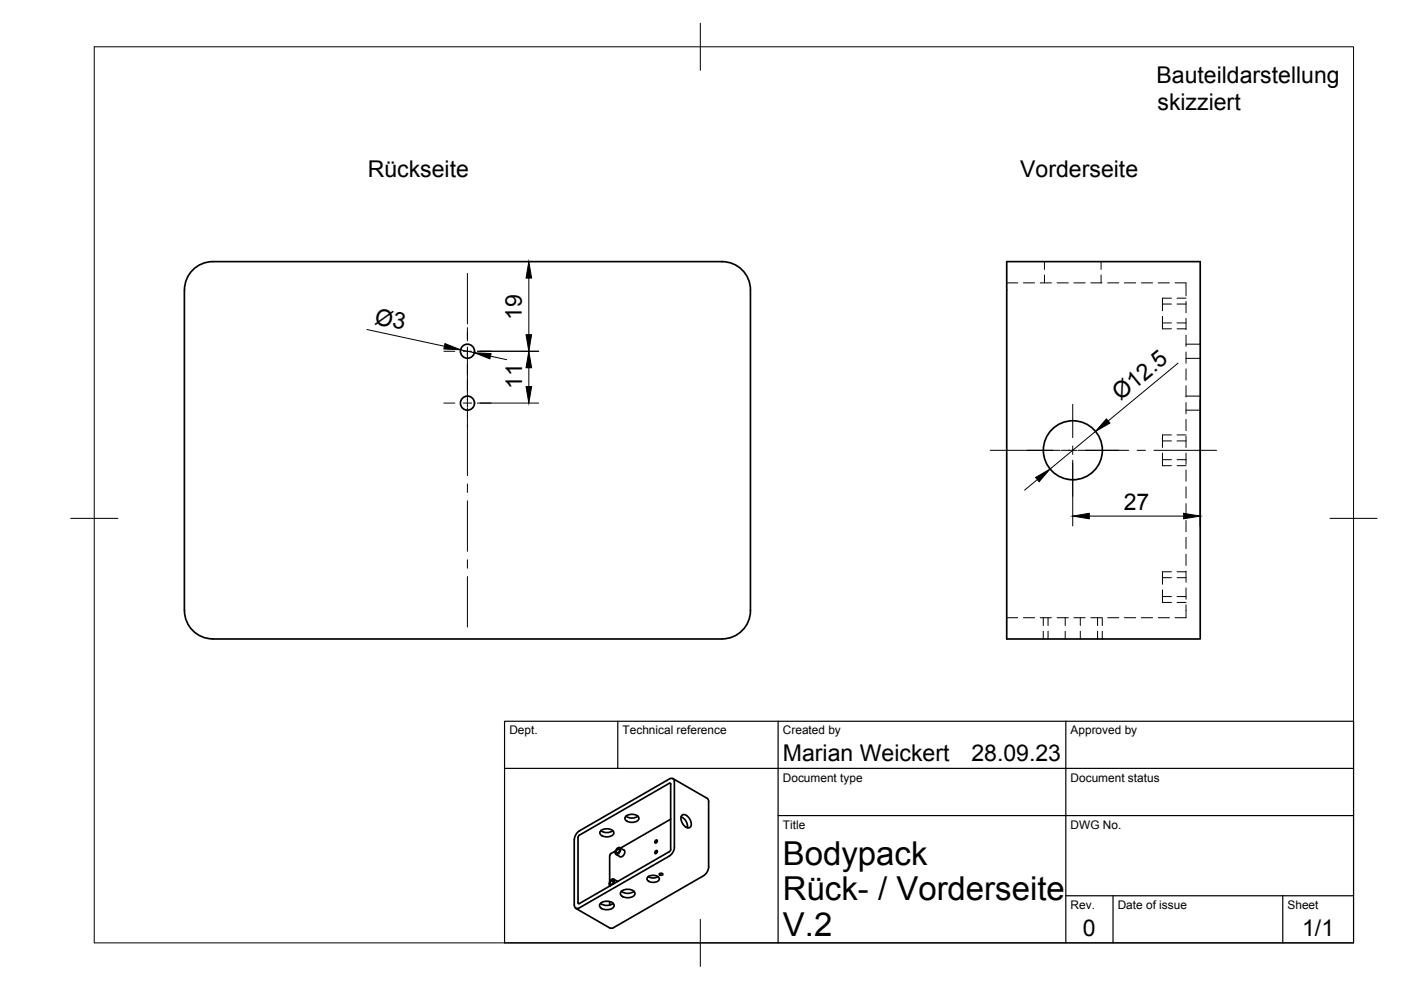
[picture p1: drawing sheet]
<svg xmlns="http://www.w3.org/2000/svg" width="297mm" height="210mm" viewBox="0 0 297 210" stroke-linecap="round" stroke-linejoin="round" font-family="sans-serif">
<!-- layer: Visible -->
<g fill="none" stroke="#000" stroke-width=".36">
<path d="M153.1 55.5h-108a6 6 0 0 0-6 6v68M153.1 55.5a6 6 0 0 1 6 6v68M213.4 55.5h41.1v80h-41.1zM39.1 129.5a6 6 0 0 0 6 6h108M159.1 129.5a6 6 0 0 1-6 6M121.8 178v13.9v.3l.4 .4 .6-.1M121.8 178a2.36 2.36 0 0 1 1-1.8l19.1-11 .7-.2 .3 .4 .1 .4v13.9a2.31 2.31 0 0 1-1.1 1.8l-19.1 11M127.3 176.2a1.95 1.95 0 0 1 2.8 .2 1.29 1.29 0 0 1-1.7 1 1.14 1.14 0 0 1-1.2-1zM127.4 176.1a2.19 2.19 0 0 0 2.5 0M130.8 179.9l.6-.2a.94 .94 0 0 1-.8 1.4 .81 .81 0 0 1 .2-1.2zM131.4 179.7l.9 .5M132.6 173.1a1.95 1.95 0 0 1 2.8 .3 1.29 1.29 0 0 1-1.7 1 1.14 1.14 0 0 1-1.2-1z"/>
<path d="M132.7 173.1a2.19 2.19 0 0 0 2.5 0M139 178.2l.2-.1 .2 .2-.2 .3-.2 .2-.2-.2zM142.2 173.7l-10.6 6.1M142.7 165.1l7.2 4.2M144.4 173.2a2.25 2.25 0 0 1 1.4 2.3M144.6 172.9a1.34 1.34 0 0 1 1.8 1 1.19 1.19 0 0 1-.3 1.6 1.93 1.93 0 0 1-1.5-2.6zM149.9 169.3l.3 .7M150.2 170v13.8M122.1 192.6l7.2 4.1h.8M122.6 191.4l.2 .2M122.6 191.4v-13.9l.1-.3 19.2-11.1h.3v14l-.1 .3-19.3 11.2M127.3 191.6a2.02 2.02 0 0 1 2.9 .2 1.34 1.34 0 0 1-1.8 1.1 1.19 1.19 0 0 1-1.3-1.1z"/>
<path d="M127.3 191.5a2.25 2.25 0 0 0 2.7 0M129.3 187.8v.1M129.3 191.2v.7M129.5 186.8l.4-.2 .2 .3-.2 .4-.4 .2-.1-.2zM130.1 187.4a.63 .63 0 0 0-.2-1 .93 .93 0 0 0-.6 1.4M130.1 186.4l.9 .5M130.5 180.4l-1 .6-.2 .4v5.5M130.6 181.1l.9 .5M130.8 180.2l.4-.2 .2 .2-.2 .5-.4 .2-.1-.3zM131.7 189a2.02 2.02 0 0 1 2.9 .3 1.34 1.34 0 0 1-1.8 1 1.19 1.19 0 0 1-1.3-1zM131.7 189a2.25 2.25 0 0 0 2.7 0M132.3 180.2a.94 .94 0 0 1-.8 1.4"/>
<path d="M137.3 186.1a1.64 1.64 0 0 1 2.5 .2 1.54 1.54 0 0 1-2.6 0zM137.4 185.9a2.02 2.02 0 0 0 2.1 0M139 180.5l.2-.2 .2 .2-.2 .3-.2 .2-.2-.2zM139.8 185.3l.5-.2 .2 .3-.4 .2zM149.2 185.7l-19.1 11M150.2 183.8a2.33 2.33 0 0 1-1 1.8"/>
<circle cx="99.1" cy="74.5" r="1.49"/>
<circle cx="99.1" cy="85.5" r="1.49"/>
<circle cx="227.5" cy="95.5" r="6.3"/>
</g>
<!-- layer: Hidden -->
<g fill="none" stroke="#000" stroke-width=".21">
<path d="M213.4 60h2.4M217 60h2.4M220.5 60h2.4M221.4 55.5v1.6M221.4 58.3v1.7M224.1 60h2.4M227.7 60h2.4M231.3 60h2.3M233.4 55.5v1.6M233.4 58.3v1.7M234.8 60h2.4M238.4 60h2.4"/>
<path d="M242 60h2.4M245.6 60h2.3M249.1 60h2.4v2.7M246.5 67.1v2.6h1.9M246.5 68.5h1.9M246.5 64.5h1.9M248.4 63.2h-1.9v2.7M249.6 68.5h1.9M249.6 64.5h1.9M249.6 69.7h1.9M249.6 63.2h1.9M251.5 63.9v2.4"/>
<path d="M251.5 67.5v2.4M251.5 71.1v2.3M251.5 74.6v2.4M251.5 78.2v2.4M251.5 76h3M251.5 73h3M246.5 96.1v2.6h1.9M246.5 97.5h1.9M246.5 93.5h1.9M248.4 92.2h-1.9v2.7M249.6 97.5h1.9M249.6 93.5h1.9"/>
<path d="M249.6 98.7h1.9M249.6 92.2h1.9M251.5 81.8v2.4M251.5 85.4v2.3M251.5 88.9v2.4M251.5 92.5v2.4M251.5 96.1v2.4M251.5 99.6v2.4M251.5 87h3M251.5 84h3M251.5 103.2v2.4M251.5 106.8v2.4"/>
<path d="M251.5 110.4v2.3M251.5 113.9v2.4M251.5 117.5v2.4M213.4 131h2.4M217 131h2.4M220.5 131h2.4M221.2 131v1.6M221.2 133.8v1.7M222.2 131v1.6M222.2 133.8v1.7M224.1 131h2.4M225.8 131v1.6"/>
<path d="M225.8 133.8v1.7M227.7 131h2.4M229 131v1.6M229 133.8v1.7M231.3 131h2.3M232.7 131v1.6M232.7 133.8v1.7M233.7 131v1.6M233.7 133.8v1.7M234.8 131h2.4M238.4 131h2.4M242 131h2.4"/>
<path d="M245.6 131h2.3M246.5 125.1v2.6h1.9M246.5 126.5h1.9M246.5 122.5h1.9M248.4 121.2h-1.9v2.7M249.6 126.5h1.9M249.6 122.5h1.9M249.6 127.7h1.9M249.6 121.2h1.9M251.5 128.2v2.8h-2.4M251.5 121.1v2.4M251.5 124.6v2.4"/>
</g>
<!-- layer: BORDER -->
<path d="M20 9.9h267v190h-267zM148.5 4.9v10M15 109.9h10M282 109.9h10M148.5 194.9v10" fill="none" stroke="#000" stroke-width=".21"/>
<!-- layer: TITLEBLOCK -->
<path d="M107 152.9h180v47h-180zM131 152.9v10M165 152.9v47M226 152.9v47M107 162.9h180M165 172.9h122M226 189.9h61M236 189.9v10M272 189.9v10" fill="none" stroke="#000" stroke-width=".25"/>
<!-- layer: Smart Centers -->
<g fill="none" stroke="#000" stroke-width=".21">
<path d="M99.1 58v10.7M94.1 74.5h2.3M98.2 74.5h1.8M99.1 69.5v2.8M99.1 73.6v12.8M101.8 74.5h2.3M94.1 85.5h2.3M98.2 85.5h1.8M99.1 86.5v14.3M101.8 85.5h2.3M210 95.5h14.8M225 95.5h3.3"/>
<path d="M227.4 85.7v7.1M227.4 94.6v1.8M227.4 98.1v7.1M228.6 95.5h10.7M241.1 95.5h1.8M244.7 95.5h13.2M99.1 102.6v1.8M99.1 106.2v10.7M99.1 118.7v1.8M99.1 122.3v10.7"/>
</g>
<!-- layer: FD_Dimensions -->
<g fill="none" stroke="#000" stroke-width=".21">
<path d="M112.1 59v12M77.8 69.9l16.4 3.5M97.6 74.2l3 .6M101.2 74.5h13M104 75.5l3.4 .8M112.1 78v4M249.8 77l-14.9 12.3M101.2 85.5h13M227.4 97.6v13.9M232.3 91.5l-9.7 8M254.4 84.8v26.7M219.9 101.7l-2.7 2.2"/>
<path d="M230.9 109.4h20.1"/>
</g>
<path d="M112.1 55.5l.6 3.5h-1.2zM94.3 72.8l3.3 1.4-3.5-.2zM100.6 74.8l3.5 .2-.2 1.1zM111.5 71h1.2l-.6 3.5zM112.1 74.5l.6 3.5h-1.2zM111.5 82h1.2l-.6 3.5zM234.6 88.8l.7 .9-3 1.8zM219.6 101.2l3-1.7-2.3 2.6zM227.4 109.4l3.5-.6v1.2zM251 108.8l3.4 .6-3.4 .6z" fill="#000" stroke="#000" stroke-width=".21"/>
<g font-size="7">
<text x="166" y="183.4">Bodypack</text>
<text x="166" y="190.9">Rück- / Vorderseite</text>
<text x="166" y="198.4">V.2</text>
</g>
<g font-size="4.9">
<text x="245.2" y="17.5">Bauteildarstellung</text>
<text x="245.4" y="23.3">skizziert</text>
<text x="78" y="37.4">Rückseite</text>
<text x="216.3" y="37.4">Vorderseite</text>
<text x="79.3" y="68.6" transform="rotate(12 79.3 68.6)">Ø3</text>
<text x="110.7" y="67.9" transform="rotate(-90 110.7 67.9)">19</text>
<text x="110.7" y="82.5" transform="rotate(-90 110.7 82.5)">11</text>
<text x="237.6" y="85.1" transform="rotate(-40 237.6 85.1)">Ø12.5</text>
<text x="238.3" y="108">27</text>
<text x="166" y="161.4">Marian Weickert</text>
<text x="206" y="161.4">28.09.23</text>
<text x="229.6" y="198.6">0</text>
<text x="276.1" y="198.6">1/1</text>
</g>
<g font-size="2.5">
<text x="108" y="155.7">Dept.</text>
<text x="132" y="155.7">Technical reference</text>
<text x="166" y="155.7">Created by</text>
<text x="227" y="155.7">Approved by</text>
<text x="166" y="165.7">Document type</text>
<text x="227" y="165.7">Document status</text>
<text x="166" y="175.7">Title</text>
<text x="227" y="175.7">DWG No.</text>
<text x="227" y="192.7">Rev.</text>
<text x="237" y="192.7">Date of issue</text>
<text x="273" y="192.7">Sheet</text>
</g>
</svg>
